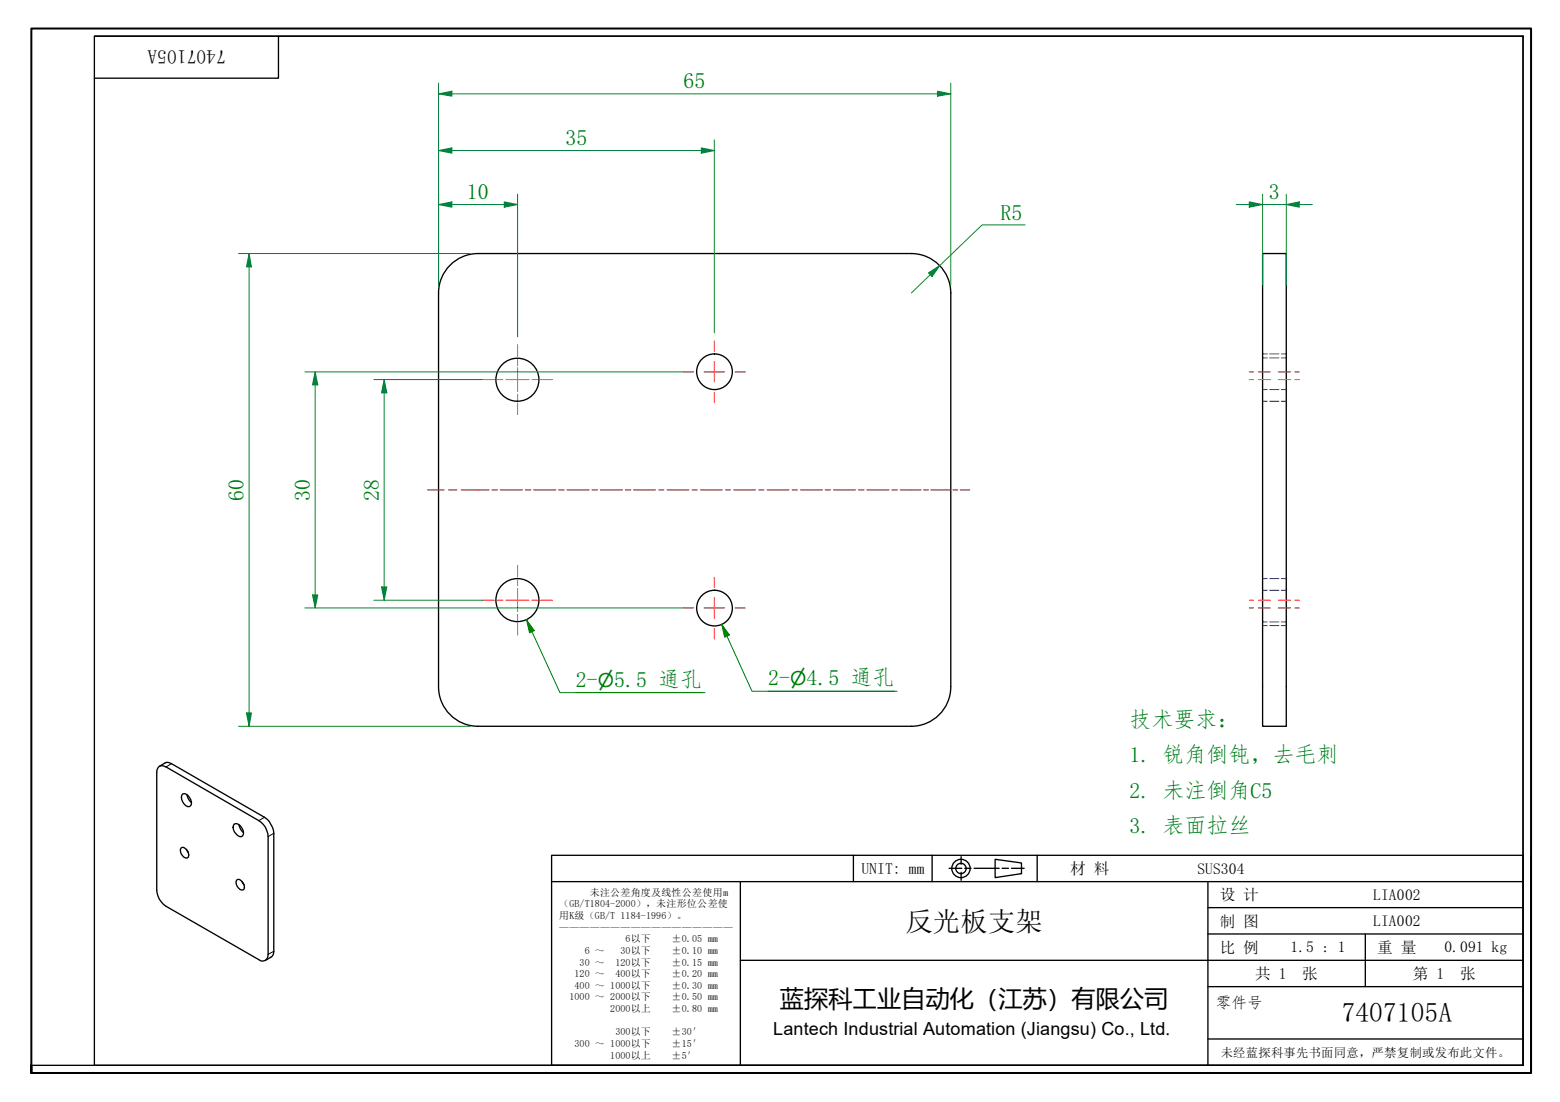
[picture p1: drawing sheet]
<svg xmlns="http://www.w3.org/2000/svg" width="297mm" height="210mm" viewBox="0 0 297 210" stroke-linecap="round" stroke-linejoin="round" font-family="sans-serif">
<g fill="none" stroke="#000" stroke-width=".25">
<path d="M83.5 55.8v75M173.5 48.3a7.5 7.5 0 0 1 7.5 7.5M173.5 48.3h-82.5a7.5 7.5 0 0 0-7.5 7.5M181 55.8v75M240.4 48.3h4.5v90h-4.5zM83.5 130.8a7.5 7.5 0 0 0 7.5 7.5h82.5M181 130.8a7.5 7.5 0 0 1-7.5 7.5M30.4 146l.3-.2 .9 .3 17.7 10.2a3.6 3.6 0 0 1 1.8 3.1v22.4a1.08 1.08 0 0 1-.6 1.1 1.08 1.08 0 0 1-1.2-.1l-17.7-10.2a3.9 3.9 0 0 1-1.8-3v-22.5l.1-.5zM30.4 146l1.3-.8 .9 .3 17.8 10.2a4.4 4.4 0 0 1 1.7 3v22.5l-.2 .9-1.4 .8M34.8 151.2a1.6 1.6 0 0 1 1.6 1.9l-.1 .4a.8 .8 0 0 1-1.2-.4 1.55 1.55 0 0 1-.3-1.9zM35.6 151.4l.3 .8 .5 .7M44.6 156.9a1.6 1.6 0 0 1 1.8 1.9l-.2 .4a.8 .8 0 0 1-1.2-.4 1.45 1.45 0 0 1-.4-1.9z"/>
<path d="M45.5 157.1l.3 .8 .6 .7M34.5 161.5a.88 .88 0 0 1 1.2 .5 1.06 1.06 0 0 1 0 1.4 1.37 1.37 0 0 1-1.2-1.9zM35.5 161.8l.4 .6M45.1 167.6l.2-.1a1.55 1.55 0 0 1 1.2 1.8l-.2 .2a1.37 1.37 0 0 1-1.2-1.9zM46.1 167.9l.4 .7"/>
<circle cx="98.5" cy="72.3" r="4.1"/>
<circle cx="136" cy="70.8" r="3.4"/>
<circle cx="98.5" cy="114.3" r="4.1"/>
<circle cx="136" cy="115.8" r="3.4"/>
</g>
<g fill="none" stroke="#00f" stroke-width=".19">
<path d="M240.4 74.2h.9M240.4 67.4h.9M240.4 68.2h.9M240.4 76.4h.9M241.7 74.2h1.8M241.7 67.4h1.8M241.7 68.2h1.8M241.7 76.4h1.8M244 74.2h.9M244 67.4h.9M244 68.2h.9M244 76.4h.9"/>
<path d="M240.4 119.2h.9M240.4 112.4h.9M240.4 110.2h.9M240.4 118.5h.9M241.7 119.2h1.8M241.7 112.4h1.8M241.7 110.2h1.8M241.7 118.5h1.8M244 119.2h.9M244 112.4h.9M244 110.2h.9M244 118.5h.9"/>
</g>
<path d="M32.6 145.5l-1 .6M50.4 155.7l-1.1 .6M52.1 158.7l-1 .7M52.1 181.2l-1 .6" fill="none" stroke="#000" stroke-width=".19"/>
<path d="M6 204.4v-1.5v1.5M6 202.9v-197.5h285.5v199h-285.5" fill="none" stroke="#000" stroke-width=".38"/>
<path d="M18 6.9h272v196h-272zM18 6.9h272M53 6.9v8h-35M290 6.9v196h-284" fill="none" stroke="#000" stroke-width=".25"/>
<g fill="none" stroke="#000" stroke-width=".25">
<path d="M105 162.9h185v40h-185zM105 167.9h185M141 167.9v35M162.5 162.9v5M177.5 162.9v5M180.7 165.4h2.4M183 163.2v1.4M183 166.2v1.5M183.7 165.4h1.2M185.5 165.4h4.7M189.5 163.7l5 .7v2l-5 .8zM190.8 165.4h1.2"/>
<path d="M192.6 165.4h2.4M197.5 162.9v5M230 167.9v35M230 177.9h60M230 172.9h60M260 177.9v10M291.5 162.9v41.5h-186.5M141 182.9h149M230 197.9h60M230 187.9h60"/>
<circle cx="183" cy="165.4" r="1.75"/>
<circle cx="183" cy="165.4" r=".98"/>
</g>
<g fill="none" stroke="#f00" stroke-width=".19">
<path d="M91.9 72.3h2.2M94.7 72.3h1.1M96.3 72.3h4.4M98.6 65.7v2.2M98.6 68.4v1.2M98.6 70.1v4.4M98.6 75.1v1.1M98.6 76.7v2.3M101.3 72.3h1.1M102.9 72.3h2.3M130.2 70.8h1.9M134 70.8h4"/>
<path d="M136 64.9v2M136 68.9v3.8M136 74.7v2M140 70.8h1.9M91.9 114.3h2.2M94.7 114.3h1.1M96.3 114.3h4.4M98.6 107.7v2.2M98.6 110.5v1M98.6 112.1v4.4M98.6 117.1v1.1M98.6 118.7v2.2"/>
<path d="M101.3 114.3h1.1M102.9 114.3h2.3M130.2 115.8h1.9M134 115.8h4M136 110v1.9M136 113.8v4M136 119.7v2M140 115.8h1.9"/>
</g>
<g fill="none" stroke="#f00" stroke-width=".19">
<path d="M237.9 70.8h.8M237.9 72.3h.8M239.6 70.8h2.3M239.6 72.3h2.3M243.4 70.8h2.3M243.4 72.3h2.3M246.6 70.8h.8M246.6 72.3h.8M81.4 93.3h3.2M85.4 93.3h1.6M87.8 93.3h5.4M93.7 93.3h1"/>
<path d="M95.2 93.3h4.3M100 93.3h1.1M101.6 93.3h4.3M106.4 93.3h1M107.9 93.3h4.3M112.7 93.3h1.1M114.3 93.3h4.3M119.1 93.3h1M120.6 93.3h4.2M125.4 93.3h1M127 93.3h4.2M131.8 93.3h1"/>
<path d="M133.3 93.3h4.2M138.1 93.3h1M139.7 93.3h4.2M144.5 93.3h1M146 93.3h4.2M150.8 93.3h1M152.4 93.3h4.2M157.1 93.3h1.1M158.7 93.3h4.2M163.4 93.3h1.1M165 93.3h4.3M169.8 93.3h1.1"/>
<path d="M171.4 93.3h4M175.8 93.3h1M177.2 93.3h3.8M181.4 93.3h1M182.8 93.3h1.9M237.9 115.8h.8M237.9 114.3h.8M239.6 115.8h2.3M239.6 114.3h2.3M243.4 115.8h2.3M243.4 114.3h2.3M246.6 115.8h.8"/>
<path d="M246.6 114.3h.8"/>
</g>
<path d="M73.2 72.3v2.5" fill="none" stroke="#00803f" stroke-width=".19"/>
<path d="M73.2 72.3l.5 2.5h-1.1z" fill="#00803f"/>
<path d="M73.2 72.3l.5 2.5h-1.1zM73.2 111.8v2.5" fill="none" stroke="#00803f" stroke-width=".19"/>
<path d="M72.6 111.8h1.1l-.5 2.5z" fill="#00803f"/>
<path d="M60 70.8v2.5M71.2 72.3h20.7M73.2 74.8v37M71.2 114.3h20.7M72.6 111.8h1.1l-.5 2.5z" fill="none" stroke="#00803f" stroke-width=".19"/>
<path d="M60 70.8l.5 2.5h-1z" fill="#00803f"/>
<path d="M60 70.8l.5 2.5h-1zM60 113.3v2.5" fill="none" stroke="#00803f" stroke-width=".19"/>
<path d="M59.5 113.3h1l-.5 2.5z" fill="#00803f"/>
<path d="M47.4 48.3v2.5M58 70.8h40.4M60 73.3v40M98.6 70.8h31.6M58 115.8h40.4M59.5 113.3h1l-.5 2.5zM98.6 115.8h31.6" fill="none" stroke="#00803f" stroke-width=".19"/>
<path d="M47.4 48.3l.5 2.5h-1z" fill="#00803f"/>
<path d="M47.4 48.3l.5 2.5h-1zM47.4 135.8v2.5" fill="none" stroke="#00803f" stroke-width=".19"/>
<path d="M46.9 135.8h1l-.5 2.5z" fill="#00803f"/>
<path d="M83.5 39h2.5M45.4 48.3h44.1M47.4 50.8v85M45.4 138.3h44.1M46.9 135.8h1l-.5 2.5z" fill="none" stroke="#00803f" stroke-width=".19"/>
<path d="M83.5 39l2.5-.5v1z" fill="#00803f"/>
<path d="M83.5 39l2.5-.5v1zM96 39h2.6" fill="none" stroke="#00803f" stroke-width=".19"/>
<path d="M96 38.5l2.6 .5-2.6 .5z" fill="#00803f"/>
<path d="M83.5 37v17.3M83.5 28.7h2.5M86 39h10M96 38.5l2.6 .5-2.6 .5zM98.6 37v27.2" fill="none" stroke="#00803f" stroke-width=".19"/>
<path d="M83.5 28.7l2.5-.5v1z" fill="#00803f"/>
<path d="M83.5 28.7l2.5-.5v1zM133.5 28.7h2.5" fill="none" stroke="#00803f" stroke-width=".19"/>
<path d="M133.5 28.2l2.5 .5-2.5 .5z" fill="#00803f"/>
<path d="M83.5 17.9h2.5M83.5 26.6v27.7M86 28.7h47.5M133.5 28.2l2.5 .5-2.5 .5zM136 26.6v36.8" fill="none" stroke="#00803f" stroke-width=".19"/>
<path d="M83.5 17.9l2.5-.5v.9z" fill="#00803f"/>
<path d="M83.5 17.9l2.5-.5v.9zM178.5 17.9h2.5" fill="none" stroke="#00803f" stroke-width=".19"/>
<path d="M178.5 17.4l2.5 .5-2.5 .4z" fill="#00803f"/>
<path d="M83.5 15.8v38.5M86 17.9h92.5M178.5 17.4l2.5 .5-2.5 .4zM181 15.8v38.5M237.9 39h2.5" fill="none" stroke="#00803f" stroke-width=".19"/>
<path d="M237.9 38.5l2.5 .5-2.5 .5z" fill="#00803f"/>
<path d="M237.9 38.5l2.5 .5-2.5 .5zM244.9 39h2.5" fill="none" stroke="#00803f" stroke-width=".19"/>
<path d="M244.9 39l2.5-.5v1z" fill="#00803f"/>
<path d="M235.4 39h2.5M240.4 39h4.5M240.4 37v17.3M244.9 39l2.5-.5v1zM244.9 37v17.3M247.4 39h2.5" fill="none" stroke="#00803f" stroke-width=".19"/>
<path d="M100.3 118.1l1 2.2M109.7 131.9h24" fill="none" stroke="#008000" stroke-width=".19"/>
<path d="M100.3 118.1l1.4 2-.9 .5z" fill="#008000"/>
<path d="M100.3 118.1l1.4 2-.9 .5zM137.4 118.9l1 2.3M101.3 120.3l5.3 11.6h27.6M146.2 131.7h24.1" fill="none" stroke="#008000" stroke-width=".19"/>
<path d="M137.4 118.9l1.5 2-.9 .5z" fill="#008000"/>
<path d="M137.4 118.9l1.5 2-.9 .5zM138.4 121.2l4.8 10.5h27.6" fill="none" stroke="#008000" stroke-width=".19"/>
<path d="M178.9 50.6l-1.8 1.8" fill="none" stroke="#00803f" stroke-width=".19"/>
<path d="M176.8 52l2.1-1.4-1.4 2.1z" fill="#00803f"/>
<path d="M176.8 52l2.1-1.4-1.4 2.1zM177.1 52.4l-3.6 3.4M195.2 42.8h-8.2l-8.1 7.8" fill="none" stroke="#00803f" stroke-width=".19"/>
<g font-size="5.2">
<text x="172.4" y="177.3">反光板支架</text>
<text x="255.5" y="194.7">7407105A</text>
</g>
<text font-size="4.6" x="148.5" y="191.9">蓝探科工业自动化（江苏）有限公司</text>
<g font-size="4.2" fill="#008000">
<text x="130.2" y="16.8">65</text>
<text x="107.7" y="27.7">35</text>
<text x="88.9" y="37.9">10</text>
<text x="190.5" y="41.8">R5</text>
<text x="241.6" y="37.9">3</text>
<text x="46.4" y="95.4" transform="rotate(-90 46.4 95.4)">60</text>
<text x="59" y="95.4" transform="rotate(-90 59 95.4)">30</text>
<text x="72.1" y="95.4" transform="rotate(-90 72.1 95.4)">28</text>
<text x="109.7" y="130.8">2-</text>
<text x="117" y="130.8">5.5 通孔</text>
<text x="146.2" y="130.5">2-</text>
<text x="153.5" y="130.5">4.5 通孔</text>
<text x="215.1" y="138.5">技术要求：</text>
<text x="215.1" y="145.2">1. 锐角倒钝，去毛刺</text>
<text x="215.1" y="151.9">2. 未注倒角C5</text>
<text x="215.1" y="158.7">3. 表面拉丝</text>
</g>
<text font-size="3.7" x="43" y="9.6" transform="rotate(180 43 9.6)">7407105A</text>
<g font-size="3.6" fill="#008000">
<text x="113.9" y="130.8">⌀</text>
<text x="150.4" y="130.5">⌀</text>
</g>
<text font-size="3.4" x="147.2" y="197.1">Lantech Industrial Automation (Jiangsu) Co., Ltd.</text>
<g font-size="3">
<text x="164" y="166.4">UNIT: mm</text>
<text x="203.8" y="166.5">材 料</text>
<text x="228" y="166.4">SUS304</text>
<text x="232.3" y="171.5">设 计</text>
<text x="261.5" y="171.4">LIA002</text>
<text x="232.3" y="176.5">制 图</text>
<text x="261.5" y="176.4">LIA002</text>
<text x="232.3" y="181.5">比 例</text>
<text x="245.7" y="181.4">1.5 : 1</text>
<text x="262.3" y="181.5">重 量</text>
<text x="275" y="181.3">0.091 kg</text>
<text x="231.5" y="191.9">零件号</text>
<text x="239" y="186.5">共 1</text>
<text x="248" y="186.5">张</text>
<text x="269" y="186.5">第 1</text>
<text x="278" y="186.5">张</text>
</g>
<text font-size="2.3" x="232.5" y="201.3">未经蓝探科事先书面同意，严禁复制或发布此文件。</text>
<g font-size="1.9">
<text x="106.5" y="172.8">（GB/T1804-2000），未注形位公差使</text>
<text x="112.3" y="170.6">未注公差角度及线性公差使用m</text>
<text x="106.5" y="175">用K级（GB/T 1184-1996）。</text>
<text x="106.5" y="177.3">—————————————————</text>
<text x="119.1" y="179.5">6以下</text>
<text x="127.9" y="179.5">±0.05 mm</text>
<text x="110.4" y="183.9">30 ～</text>
<text x="111.4" y="181.7">6 ～</text>
<text x="117.2" y="183.9">120以下</text>
<text x="118.2" y="181.7">30以下</text>
<text x="127.9" y="181.7">±0.10 mm</text>
<text x="127.9" y="183.9">±0.15 mm</text>
<text x="108.5" y="190.5">1000 ～ 2000以下</text>
<text x="109.4" y="186.1">120 ～</text>
<text x="109.4" y="188.3">400 ～ 1000以下</text>
<text x="117.2" y="186.1">400以下</text>
<text x="127.9" y="186.1">±0.20 mm</text>
<text x="127.9" y="188.3">±0.30 mm</text>
<text x="127.9" y="190.5">±0.50 mm</text>
<text x="116.2" y="192.8">2000以上</text>
<text x="117.2" y="197.2">300以下</text>
<text x="127.9" y="192.8">±0.80 mm</text>
<text x="127.9" y="197.2">±30′</text>
<text x="109.4" y="199.4">300 ～ 1000以下</text>
<text x="116.2" y="201.6">1000以上</text>
<text x="127.9" y="199.4">±15′</text>
<text x="127.9" y="201.6">±5′</text>
</g>
</svg>
